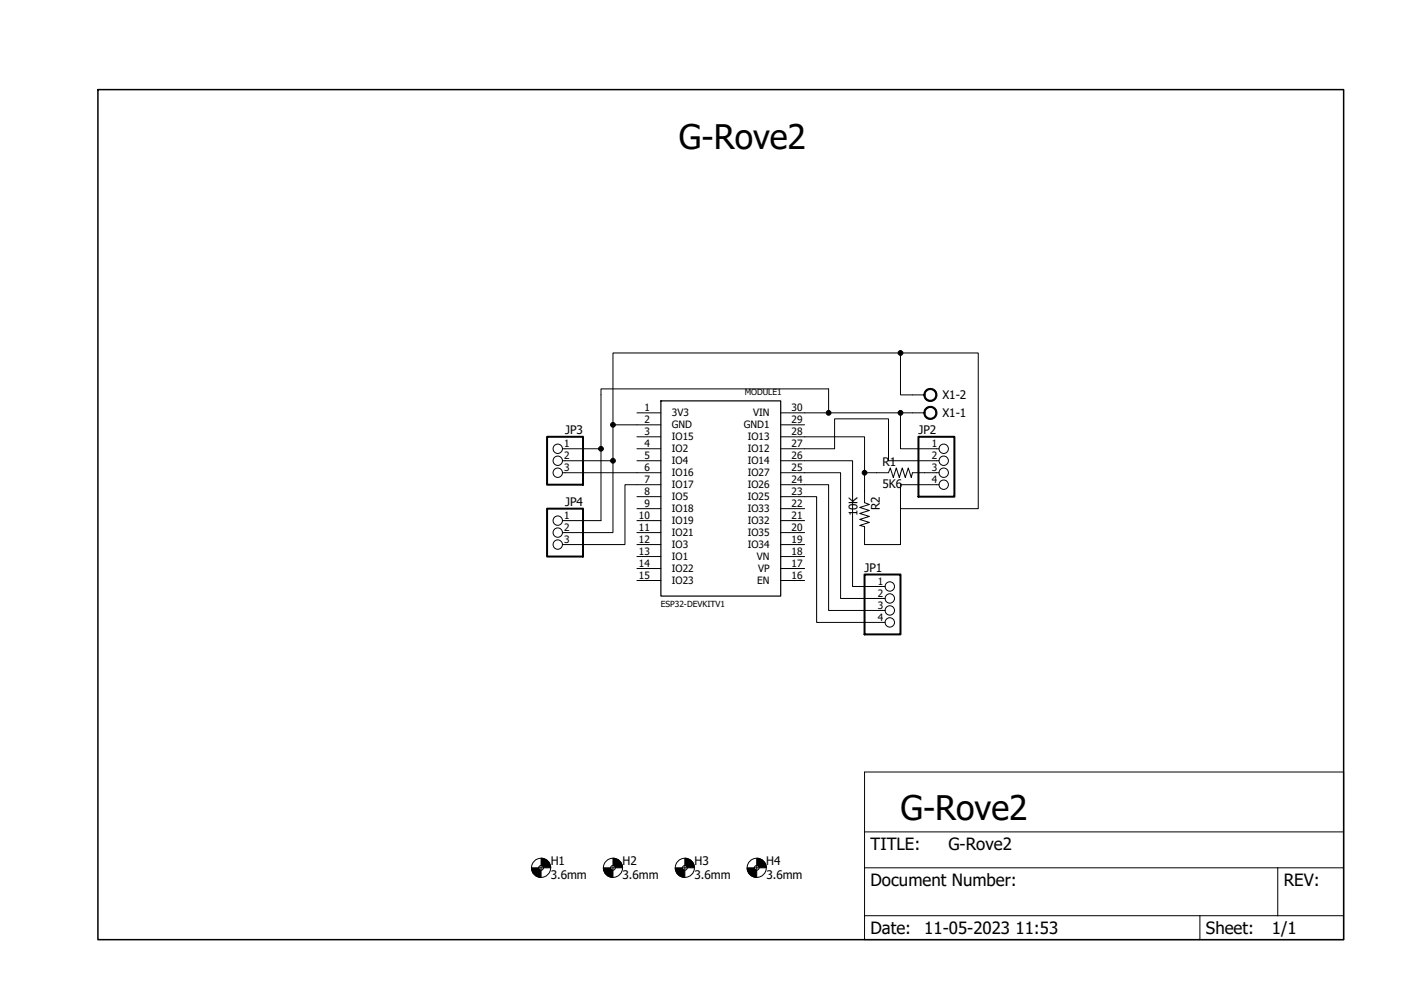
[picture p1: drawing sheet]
<svg xmlns="http://www.w3.org/2000/svg" width="297mm" height="210mm" viewBox="0 0 297 210" stroke-linecap="round" stroke-linejoin="round" font-family="sans-serif">
<path d="M20.3 18.7l264.9 181.1M285.2 18.7l-264.9 181.1" fill="none" stroke="#fff" stroke-width=".21"/>
<path d="M20.8 19h264.1v180.3h-264.1z" fill="none" stroke="#000" stroke-width=".32"/>
<g fill="none" stroke="#000" stroke-width=".21">
<path d="M190.9 74.9h16.5v33h-16.5v-5.1h8.2M127.4 95.2v15.2h-8.2M130 90.1v7.6M130 97.7h-10.8M130 97.7v15.3h-10.8M135 87.6h5.1M135 92.6h5.1M135 95.2h5.1M135 97.7h5.1M165.5 92.6h17.8v7.7h5.1l.4-1 .6 2 .6-2 .7 2 .6-2 .6 2 .7-2 .6 2 .3-1h5.6M165.5 97.7h15.3v26.7h6.9M165.5 95.2h11.5v-6.4h11.4v8.9h10.7"/>
<path d="M165.5 87.6h30.5M165.5 90.1h5.1M175.7 87.6v-5.1h-48.3v12.7h-8.2M190.9 87.6v7.6h8.2M196 83.8h-5.1v-8.9h-60.9v15.2h10.1M196.4 82.7a1.4 1.4 0 0 1 2.1 .4 1.4 1.4 0 0 1-.9 2 1.4 1.4 0 0 1-1.7-1.3h.2a1.15 1.15 0 0 1 1.7-1 1.15 1.15 0 0 1 .2 1.9 1.15 1.15 0 0 1-1.9-.6v-.3h-.2v-.4zM196.4 86.5a1.4 1.4 0 0 1 2.1 .4 1.4 1.4 0 0 1-.9 2 1.4 1.4 0 0 1-1.7-1.3h.2a1.16 1.16 0 0 1 1.7-1 1.16 1.16 0 0 1 .2 2 1.16 1.16 0 0 1-1.9-.7v-.3h-.2v-.4zM119.2 100.3h20.9M135 105.3h5.1M135 107.9h5.1M135 110.4h5.1M135 113h5.1"/>
<path d="M135 115.5h5.1M135 118h5.1M140.1 102.8h-7.6v12.7h-13.3M165.5 100.3h12.7v26.6h9.5M165.5 105.3h7.6v26.7h14.6M165.5 102.8h10.2v26.7h12M165.5 107.9h5.1M165.5 110.4h5.1M165.5 113h5.1M165.5 115.5h5.1M165.5 118h5.1M183.3 100.3v6.3l1 .4-2 .6 2 .7-2 .6 2 .6-2 .7 2 .6-2 .6 1 .3v3.8h7.6v-7.6"/>
<path d="M135 120.6h5.1M135 123.1h5.1M165.5 120.6h5.1M165.5 123.1h5.1M183.3 176.4h101.6M112.7 184.1h1.5l.2 .4 .3 .1v1.5a2.02 2.02 0 0 1-2-2zM114.2 184.1h1M114.7 183.6v1M114.7 182a2.02 2.02 0 0 1 2.1 2.1h-1.6l-.1-.3-.4-.2zM127.9 184.1h1.6l.2 .4 .3 .1v1.5a2.02 2.02 0 0 1-2.1-2zM129.5 184.1h1M130 183.6v1"/>
<path d="M130 182a2.02 2.02 0 0 1 2 2.1h-1.5l-.1-.3-.4-.2zM143.2 184.1h1.5l.2 .4 .3 .1v1.5a2 2 0 0 1-2-2zM144.7 184.1h1M145.2 183.6v1M145.2 182a2.02 2.02 0 0 1 2 2.1h-1.5l-.1-.3-.4-.2zM158.4 184.1h1.5l.2 .4 .3 .1v1.5a1.99 1.99 0 0 1-2-2zM159.9 184.1h1M160.4 182a2.04 2.04 0 0 1 2.1 2.1h-1.6l-.1-.3-.4-.2zM160.4 183.6v1M183.3 184.1h101.6M183.3 194.2v-30.5h101.6v30.5M254.4 194.2v5.1"/>
<path d="M254.4 194.2h16.5M270.9 194.2h14v5.1h-101.6v-5.1h71.1M270.9 184.1v10.1"/>
<circle cx="190.9" cy="74.9" r=".51"/>
<circle cx="118.3" cy="97.7" r="1"/>
<circle cx="118.3" cy="95.2" r="1"/>
<circle cx="127.4" cy="95.2" r=".51"/>
<circle cx="130" cy="97.7" r=".51"/>
<circle cx="130" cy="90.1" r=".51"/>
<circle cx="175.7" cy="87.6" r=".51"/>
<circle cx="190.9" cy="87.6" r=".51"/>
<circle cx="200.1" cy="95.2" r="1"/>
<circle cx="200.1" cy="97.7" r="1"/>
<circle cx="118.3" cy="110.4" r="1"/>
<circle cx="118.3" cy="100.3" r="1"/>
<circle cx="118.3" cy="113" r="1"/>
<circle cx="118.3" cy="115.5" r="1"/>
<circle cx="183.3" cy="100.3" r=".51"/>
<circle cx="200.1" cy="100.3" r="1"/>
<circle cx="200.1" cy="102.8" r="1"/>
<circle cx="188.7" cy="132" r="1"/>
<circle cx="188.7" cy="129.5" r="1"/>
<circle cx="188.7" cy="126.9" r="1"/>
<circle cx="188.7" cy="124.4" r="1"/>
<circle cx="114.7" cy="184.1" r="2.03"/>
<circle cx="114.7" cy="184.1" r=".51"/>
<circle cx="130" cy="184.1" r="2.03"/>
<circle cx="130" cy="184.1" r=".51"/>
<circle cx="145.2" cy="184.1" r="2.03"/>
<circle cx="145.2" cy="184.1" r=".51"/>
<circle cx="160.4" cy="184.1" r="2.03"/>
<circle cx="160.4" cy="184.1" r=".51"/>
</g>
<g fill="#000">
<path d="M196.4 86.5a1.4 1.4 0 0 1 2.1 .4 1.4 1.4 0 0 1-.9 2 1.4 1.4 0 0 1-1.7-1.3h.2a1.16 1.16 0 0 1 1.7-1 1.16 1.16 0 0 1 .2 2 1.16 1.16 0 0 1-1.9-.7v-.3h-.2v-.4z" fill-rule="evenodd"/>
<path d="M196.4 82.7a1.4 1.4 0 0 1 2.1 .4 1.4 1.4 0 0 1-.9 2 1.4 1.4 0 0 1-1.7-1.3h.2a1.15 1.15 0 0 1 1.7-1 1.15 1.15 0 0 1 .2 1.9 1.15 1.15 0 0 1-1.9-.6v-.3h-.2v-.4z" fill-rule="evenodd"/>
<path d="M112.7 184.1h1.5l.2 .4 .3 .1v1.5a2.02 2.02 0 0 1-2-2z" fill-rule="evenodd"/>
<path d="M114.7 182a2.02 2.02 0 0 1 2.1 2.1h-1.6l-.1-.3-.4-.2z" fill-rule="evenodd"/>
<path d="M127.9 184.1h1.6l.2 .4 .3 .1v1.5a2.02 2.02 0 0 1-2.1-2z" fill-rule="evenodd"/>
<path d="M130 182a2.02 2.02 0 0 1 2 2.1h-1.5l-.1-.3-.4-.2z" fill-rule="evenodd"/>
<path d="M143.2 184.1h1.5l.2 .4 .3 .1v1.5a2 2 0 0 1-2-2z" fill-rule="evenodd"/>
<path d="M145.2 182a2.02 2.02 0 0 1 2 2.1h-1.5l-.1-.3-.4-.2z" fill-rule="evenodd"/>
<path d="M158.4 184.1h1.5l.2 .4 .3 .1v1.5a1.99 1.99 0 0 1-2-2z" fill-rule="evenodd"/>
<path d="M160.4 182a2.04 2.04 0 0 1 2.1 2.1h-1.6l-.1-.3-.4-.2z" fill-rule="evenodd"/>
<circle cx="190.9" cy="74.9" r=".51"/>
<circle cx="127.4" cy="95.2" r=".51"/>
<circle cx="130" cy="97.7" r=".51"/>
<circle cx="130" cy="90.1" r=".51"/>
<circle cx="175.7" cy="87.6" r=".51"/>
<circle cx="190.9" cy="87.6" r=".51"/>
<circle cx="183.3" cy="100.3" r=".51"/>
</g>
<path d="M140.1 85h25.4v41.4h-25.4z" fill="none" stroke="#000" stroke-width=".25"/>
<path d="M116 92.6h7.6v10.2h-7.6zM194.7 92.6h7.6v12.7h-7.6zM116 107.9h7.6v10.1h-7.6zM183.3 121.9h7.6v12.7h-7.6z" fill="none" stroke="#000" stroke-width=".42"/>
<g font-size="7.2">
<text x="143.9" y="31.7">G-Rove2</text>
<text x="190.9" y="173.9">G-Rove2</text>
</g>
<g font-size="3.6">
<text x="184.6" y="180.3">TITLE:</text>
<text x="201.1" y="180.3">G-Rove2</text>
<text x="184.6" y="187.9">Document Number:</text>
<text x="272.2" y="187.9">REV:</text>
<text x="184.6" y="198">Date:</text>
<text x="196" y="198">11-05-2023 11:53</text>
<text x="255.7" y="198">Sheet:</text>
<text x="269.7" y="198">1/1</text>
</g>
<g font-size="2.5">
<text x="199.8" y="88.5">X1-1</text>
<text x="199.8" y="84.6">X1-2</text>
<text x="119.8" y="92">JP3</text>
<text x="194.7" y="92">JP2</text>
<text x="187.1" y="98.8">R1</text>
<text x="119.8" y="107.3">JP4</text>
<text x="187.1" y="103.6">5K6</text>
<text x="181.8" y="109.5" transform="rotate(-90 181.8 109.5)">10K</text>
<text x="186.6" y="108.2" transform="rotate(-90 186.6 108.2)">R2</text>
<text x="183.3" y="121.2">JP1</text>
<text x="116.8" y="183.5">H1</text>
<text x="132" y="183.5">H2</text>
<text x="147.2" y="183.5">H3</text>
<text x="162.5" y="183.5">H4</text>
<text x="116.8" y="186.5">3.6mm</text>
<text x="132" y="186.5">3.6mm</text>
<text x="147.2" y="186.5">3.6mm</text>
<text x="162.5" y="186.5">3.6mm</text>
</g>
<g font-size="2.1">
<text x="136.6" y="87.2">1</text>
<text x="136.6" y="89.8">2</text>
<text x="142.4" y="88.3">3V3</text>
<text x="159.7" y="88.3">VIN</text>
<text x="167.8" y="89.8">29</text>
<text x="167.8" y="87.2">30</text>
<text x="119.6" y="94.8">1</text>
<text x="136.6" y="92.3">3</text>
<text x="136.6" y="94.8">4</text>
<text x="142.4" y="90.9">GND</text>
<text x="142.4" y="93.4">IO15</text>
<text x="142.4" y="95.9">IO2</text>
<text x="157.7" y="90.9">GND1</text>
<text x="158.5" y="95.9">IO12</text>
<text x="158.5" y="93.4">IO13</text>
<text x="167.8" y="94.8">27</text>
<text x="167.8" y="92.3">28</text>
<text x="197.6" y="94.8">1</text>
<text x="119.6" y="97.4">2</text>
<text x="119.6" y="99.9">3</text>
<text x="136.6" y="97.4">5</text>
<text x="136.6" y="99.9">6</text>
<text x="142.4" y="98.5">IO4</text>
<text x="142.4" y="101">IO16</text>
<text x="158.5" y="101">IO27</text>
<text x="158.5" y="98.5">IO14</text>
<text x="167.8" y="99.9">25</text>
<text x="167.8" y="97.4">26</text>
<text x="197.6" y="97.4">2</text>
<text x="197.6" y="99.9">3</text>
<text x="136.6" y="102.4">7</text>
<text x="136.6" y="105">8</text>
<text x="136.6" y="107.5">9</text>
<text x="142.4" y="103.6">IO17</text>
<text x="142.4" y="106.1">IO5</text>
<text x="158.5" y="106.1">IO25</text>
<text x="158.5" y="103.6">IO26</text>
<text x="167.8" y="107.5">22</text>
<text x="167.8" y="105">23</text>
<text x="167.8" y="102.4">24</text>
<text x="197.6" y="102.4">4</text>
<text x="119.6" y="110.1">1</text>
<text x="119.6" y="112.6">2</text>
<text x="135.5" y="110.1">10</text>
<text x="135.5" y="112.6">11</text>
<text x="142.4" y="108.6">IO18</text>
<text x="142.4" y="111.2">IO19</text>
<text x="142.4" y="113.7">IO21</text>
<text x="158.5" y="113.7">IO35</text>
<text x="158.5" y="111.2">IO32</text>
<text x="158.5" y="108.6">IO33</text>
<text x="167.8" y="112.6">20</text>
<text x="167.8" y="110.1">21</text>
<text x="119.6" y="115.1">3</text>
<text x="135.5" y="115.1">12</text>
<text x="135.5" y="117.7">13</text>
<text x="142.4" y="116.3">IO3</text>
<text x="142.4" y="118.8">IO1</text>
<text x="158.5" y="116.3">IO34</text>
<text x="160.5" y="118.8">VN</text>
<text x="167.8" y="117.7">18</text>
<text x="167.8" y="115.1">19</text>
<text x="135.5" y="120.2">14</text>
<text x="135.5" y="122.8">15</text>
<text x="142.4" y="121.3">IO22</text>
<text x="142.4" y="123.9">IO23</text>
<text x="160.5" y="123.9">EN</text>
<text x="160.7" y="121.3">VP</text>
<text x="167.8" y="122.8">16</text>
<text x="167.8" y="120.2">17</text>
<text x="186.1" y="124">1</text>
<text x="186.1" y="126.6">2</text>
<text x="186.1" y="129.1">3</text>
<text x="186.1" y="131.7">4</text>
</g>
<g font-size="1.8">
<text x="157.9" y="83.8">MODULE1</text>
<text x="140.1" y="128.8">ESP32-DEVKITV1</text>
</g>
</svg>
